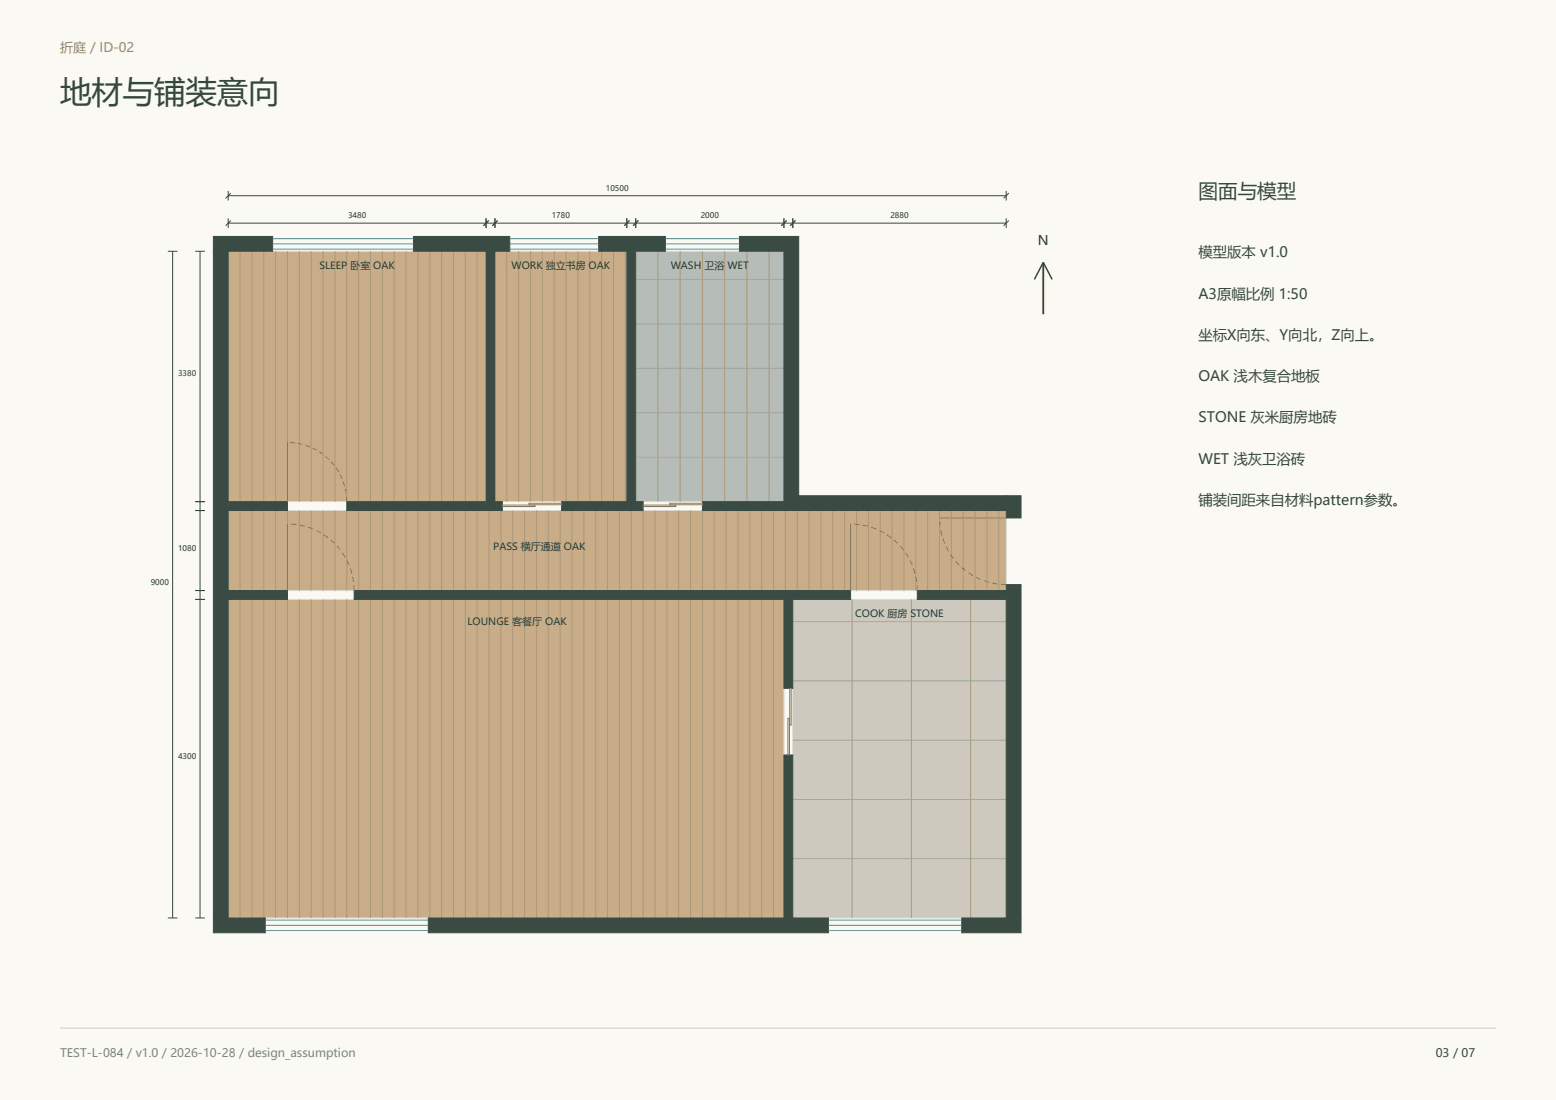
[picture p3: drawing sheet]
<svg xmlns="http://www.w3.org/2000/svg" width="420mm" height="297mm" viewBox="0 0 420 297" stroke-linecap="round" stroke-linejoin="round" font-family="sans-serif">
<path d="M0 0h420v297h-420z" fill-rule="evenodd" fill="#faf9f4"/>
<path d="M16.2 277.6h387.6" fill="none" stroke="#d5d9cf" stroke-width=".35"/>
<path d="M61.6 161.8h150v86h-150z" fill-rule="evenodd" fill="#c9ad88" stroke="#dcd9d1" stroke-width=".27"/>
<g fill="none" stroke="#aa987a" stroke-width=".27">
<path d="M64.8 161.8v86M68 161.8v86M71.2 161.8v86M74.4 161.8v86M77.6 161.8v86M80.8 161.8v86M84 161.8v86M87.2 161.8v86M90.4 161.8v86M93.6 161.8v86M96.8 161.8v86M100 161.8v86"/>
<path d="M103.2 161.8v86M106.4 161.8v86M109.6 161.8v86M112.8 161.8v86M116 161.8v86M119.2 161.8v86M122.4 161.8v86M125.6 161.8v86M128.8 161.8v86M132 161.8v86M135.2 161.8v86M138.4 161.8v86"/>
<path d="M141.6 161.8v86M144.8 161.8v86M148 161.8v86M151.2 161.8v86M154.4 161.8v86M157.6 161.8v86M160.8 161.8v86M164 161.8v86M167.2 161.8v86M170.4 161.8v86M173.6 161.8v86M176.8 161.8v86"/>
<path d="M180 161.8v86M183.2 161.8v86M186.4 161.8v86M189.6 161.8v86M192.8 161.8v86M196 161.8v86M199.2 161.8v86M202.4 161.8v86M205.6 161.8v86M208.8 161.8v86"/>
</g>
<path d="M214 161.8h57.6v86h-57.6z" fill-rule="evenodd" fill="#cec9be" stroke="#dcd9d1" stroke-width=".27"/>
<path d="M230 161.8v86M246 161.8v86M262 161.8v86" fill="none" stroke="#aa987a" stroke-width=".27"/>
<path d="M214 167.8h57.6M214 199.8h57.6M214 183.8h57.6M214 215.8h57.6M214 231.8h57.6" fill="none" stroke="#a5a39a" stroke-width=".27"/>
<path d="M61.6 137.8h210v21.6h-210z" fill-rule="evenodd" fill="#c9ad88" stroke="#dcd9d1" stroke-width=".27"/>
<g fill="none" stroke="#aa987a" stroke-width=".27">
<path d="M64.8 137.8v21.6M68 137.8v21.6M71.2 137.8v21.6M74.4 137.8v21.6M77.6 137.8v21.6M80.8 137.8v21.6M84 137.8v21.6M87.2 137.8v21.6M90.4 137.8v21.6M93.6 137.8v21.6M96.8 137.8v21.6M100 137.8v21.6"/>
<path d="M103.2 137.8v21.6M106.4 137.8v21.6M109.6 137.8v21.6M112.8 137.8v21.6M116 137.8v21.6M119.2 137.8v21.6M122.4 137.8v21.6M125.6 137.8v21.6M128.8 137.8v21.6M132 137.8v21.6M135.2 137.8v21.6M138.4 137.8v21.6"/>
<path d="M141.6 137.8v21.6M144.8 137.8v21.6M148 137.8v21.6M151.2 137.8v21.6M154.4 137.8v21.6M157.6 137.8v21.6M160.8 137.8v21.6M164 137.8v21.6M167.2 137.8v21.6M170.4 137.8v21.6M173.6 137.8v21.6M176.8 137.8v21.6"/>
<path d="M180 137.8v21.6M183.2 137.8v21.6M186.4 137.8v21.6M189.6 137.8v21.6M192.8 137.8v21.6M196 137.8v21.6M199.2 137.8v21.6M202.4 137.8v21.6M205.6 137.8v21.6M208.8 137.8v21.6M212 137.8v21.6M215.2 137.8v21.6"/>
<path d="M218.4 137.8v21.6M221.6 137.8v21.6M224.8 137.8v21.6M228 137.8v21.6M231.2 137.8v21.6M234.4 137.8v21.6M237.6 137.8v21.6M240.8 137.8v21.6M244 137.8v21.6M247.2 137.8v21.6M250.4 137.8v21.6M253.6 137.8v21.6"/>
<path d="M256.8 137.8v21.6M260 137.8v21.6M263.2 137.8v21.6M266.4 137.8v21.6M269.6 137.8v21.6"/>
</g>
<path d="M61.6 67.8h69.6v67.6h-69.6z" fill-rule="evenodd" fill="#c9ad88" stroke="#dcd9d1" stroke-width=".27"/>
<g fill="none" stroke="#aa987a" stroke-width=".27">
<path d="M64.8 67.8v67.6M68 67.8v67.6M71.2 67.8v67.6M74.4 67.8v67.6M77.6 67.8v67.6M80.8 67.8v67.6M84 67.8v67.6M87.2 67.8v67.6M90.4 67.8v67.6M93.6 67.8v67.6M96.8 67.8v67.6M100 67.8v67.6"/>
<path d="M103.2 67.8v67.6M106.4 67.8v67.6M109.6 67.8v67.6M112.8 67.8v67.6M116 67.8v67.6M119.2 67.8v67.6M122.4 67.8v67.6M125.6 67.8v67.6M128.8 67.8v67.6"/>
</g>
<path d="M133.6 67.8h35.6v67.6h-35.6z" fill-rule="evenodd" fill="#c9ad88" stroke="#dcd9d1" stroke-width=".27"/>
<path d="M136.8 67.8v67.6M140 67.8v67.6M143.2 67.8v67.6M146.4 67.8v67.6M149.6 67.8v67.6M152.8 67.8v67.6M156 67.8v67.6M159.2 67.8v67.6M162.4 67.8v67.6M165.6 67.8v67.6M168.8 67.8v67.6" fill="none" stroke="#aa987a" stroke-width=".27"/>
<path d="M171.6 67.8h40v67.6h-40z" fill-rule="evenodd" fill="#b6bcb7" stroke="#dcd9d1" stroke-width=".27"/>
<path d="M177.6 67.8v67.6M183.6 67.8v67.6M189.6 67.8v67.6M195.6 67.8v67.6M201.6 67.8v67.6M207.6 67.8v67.6" fill="none" stroke="#aa987a" stroke-width=".27"/>
<path d="M171.6 75.4h40M171.6 99.4h40M171.6 87.4h40M171.6 111.4h40M171.6 123.4h40" fill="none" stroke="#a5a39a" stroke-width=".27"/>
<g fill="#394b42" stroke="#394b42" stroke-width=".27">
<path d="M57.6 247.8h14v4h-14z" fill-rule="evenodd"/>
<path d="M115.6 247.8h108v4h-108z" fill-rule="evenodd"/>
<path d="M259.6 247.8h16v4h-16z" fill-rule="evenodd"/>
<path d="M271.6 157.8h4v90h-4z" fill-rule="evenodd"/>
<path d="M271.6 133.8h4v6h-4z" fill-rule="evenodd"/>
<path d="M211.6 133.8h60v4h-60z" fill-rule="evenodd"/>
<path d="M211.6 63.8h4v70h-4z" fill-rule="evenodd"/>
<path d="M57.6 63.8h16v4h-16z" fill-rule="evenodd"/>
<path d="M111.6 63.8h26v4h-26z" fill-rule="evenodd"/>
<path d="M161.6 63.8h18v4h-18z" fill-rule="evenodd"/>
<path d="M199.6 63.8h12v4h-12z" fill-rule="evenodd"/>
<path d="M57.6 67.8h4v180h-4z" fill-rule="evenodd"/>
<path d="M211.6 203.8h2.4v44h-2.4z" fill-rule="evenodd"/>
<path d="M211.6 161.8h2.4v24h-2.4z" fill-rule="evenodd"/>
<path d="M61.6 159.4h16v2.4h-16z" fill-rule="evenodd"/>
<path d="M95.6 159.4h134v2.4h-134z" fill-rule="evenodd"/>
<path d="M247.6 159.4h24v2.4h-24z" fill-rule="evenodd"/>
<path d="M61.6 135.4h16v2.4h-16z" fill-rule="evenodd"/>
<path d="M93.6 135.4h42v2.4h-42z" fill-rule="evenodd"/>
<path d="M151.6 135.4h22v2.4h-22z" fill-rule="evenodd"/>
<path d="M189.6 135.4h22v2.4h-22z" fill-rule="evenodd"/>
<path d="M131.2 67.8h2.4v67.6h-2.4z" fill-rule="evenodd"/>
<path d="M169.2 67.8h2.4v67.6h-2.4z" fill-rule="evenodd"/>
</g>
<path d="M77.6 119.4v16M135.6 136.4h8.8v.4h-8.8zM142.8 135.9h8.8v.4h-8.8zM173.6 136.4h8.8v.4h-8.8zM180.8 135.9h8.8v.4h-8.8zM253.6 139.8h18M77.6 141.4v18M229.6 141.4v18M212.7 193.9h.4v9.9h-.4zM213.2 185.8h.4v9.9h-.4z" fill="none" stroke="#97754d" stroke-width=".27"/>
<g fill="none" stroke="#97754d" stroke-width=".27" stroke-dasharray="1.4 .9" stroke-linecap="butt">
<path d="M79.7 119.6l-2.1-.2M81.7 120l-2-.4M83.7 120.7l-2-.7M85.6 121.6l-1.9-.9M87.3 122.8l-1.7-1.2M88.9 124.1l-1.6-1.3M90.3 125.7l-1.4-1.6M91.5 127.4l-1.2-1.7M92.4 129.3l-.9-1.9M93.1 131.3l-.7-2M93.5 133.4l-.4-2.1M93.6 135.4l-.1-2"/>
<path d="M79.9 141.6l-2.3-.2M82.3 142.1l-2.4-.5M84.5 142.8l-2.2-.7M86.6 143.9l-2.1-1.1M88.6 145.2l-2-1.3M90.3 146.7l-1.7-1.5M91.9 148.5l-1.6-1.8M93.2 150.4l-1.3-1.9M94.2 152.6l-1-2.2M95 154.8l-.8-2.2M95.4 157.1l-.4-2.3M95.6 159.4l-.2-2.3"/>
<path d="M231.9 141.6l-2.3-.2M234.3 142.1l-2.4-.5M236.5 142.8l-2.2-.7M238.6 143.9l-2.1-1.1M240.6 145.2l-2-1.3M242.3 146.7l-1.7-1.5M243.9 148.5l-1.6-1.8M245.2 150.4l-1.3-1.9M246.2 152.6l-1-2.2M247 154.8l-.8-2.2M247.4 157.1l-.4-2.3M247.6 159.4l-.2-2.3"/>
<path d="M253.8 142.2l-.2-2.4M254.2 144.5l-.4-2.3M255 146.7l-.8-2.2M256 148.8l-1-2.1M257.3 150.8l-1.3-2M258.9 152.6l-1.6-1.8M260.6 154.1l-1.7-1.5M262.6 155.4l-2-1.3M264.7 156.5l-2.1-1.1M266.9 157.2l-2.2-.7M269.2 157.7l-2.3-.5M271.6 157.8l-2.4-.1"/>
</g>
<g fill="none" stroke="#4d9296" stroke-width=".27">
<path d="M73.6 67.2h38M73.6 65.8h38M73.6 64.4h38M137.6 67.2h24M137.6 65.8h24M137.6 64.4h24M179.6 67.2h20M179.6 65.8h20M179.6 64.4h20M71.6 251.2h44M71.6 249.8h44M71.6 248.4h44"/>
<path d="M223.6 251.2h36M223.6 249.8h36M223.6 248.4h36"/>
</g>
<g fill="none" stroke="#33483f" stroke-width=".27">
<path d="M61.6 52.8h210M61.6 51.5v2.6M61.6 58.9v2.6M62.3 52.1l-1.4 1.4M62.3 59.5l-1.4 1.4M131.2 58.9v2.6M131.9 59.5l-1.4 1.4M133.6 58.9v2.6M134.3 59.5l-1.4 1.4M169.2 58.9v2.6M169.9 59.5l-1.4 1.4M171.6 58.9v2.6"/>
<path d="M172.3 59.5l-1.4 1.4M211.6 58.9v2.6M212.3 59.5l-1.4 1.4M214 58.9v2.6M214.7 59.5l-1.4 1.4M271.6 51.5v2.6M271.6 58.9v2.6M272.3 52.1l-1.4 1.4M272.3 59.5l-1.4 1.4M45.3 67.8h2.6M46.6 67.8v180M52.7 67.8h2.6"/>
<path d="M54 67.8v180M61.6 60.2h210M52.7 137.8h2.6M52.7 135.4h2.6M52.7 159.4h2.6M52.7 161.8h2.6M45.3 247.8h2.6M52.7 247.8h2.6"/>
</g>
<path d="M281.6 70.8v14" fill="none" stroke="#33483f" stroke-width=".5"/>
<path d="M279.2 75.4l2.4-4.6 2.4 4.6" fill="none" stroke="#33483f" stroke-width=".4"/>
<text font-size="8.5" fill="#35483d" x="16.2" y="27.9">地材与铺装意向</text>
<text font-size="5.3" fill="#35483d" x="323.5" y="53.6">图面与模型</text>
<g font-size="3.9" fill="#35483d">
<text x="323.5" y="69.5">模型版本 v1.0</text>
<text x="323.5" y="80.6">A3原幅比例 1:50</text>
<text x="323.5" y="91.8">坐标X向东、Y向北，Z向上。</text>
<text x="323.5" y="102.9">OAK 浅木复合地板</text>
<text x="323.5" y="114">STONE 灰米厨房地砖</text>
<text x="323.5" y="125.2">WET 浅灰卫浴砖</text>
<text x="323.5" y="136.3">铺装间距来自材料pattern参数。</text>
</g>
<text font-size="3.6" fill="#273c32" x="280.1" y="66.2">N</text>
<text font-size="3.5" fill="#96836d" x="16.2" y="14.1">折庭 / ID-02</text>
<text font-size="3.2" fill="#7e857b" x="16.2" y="285.4">TEST-L-084 / v1.0 / 2026-10-28 / design_assumption</text>
<text font-size="3.2" fill="#35483d" x="387.5" y="285.4">03 / 07</text>
<g font-size="2.7" fill="#273c32">
<text x="86.2" y="72.6">SLEEP 卧室 OAK</text>
<text x="138.1" y="72.6">WORK 独立书房 OAK</text>
<text x="181.1" y="72.6">WASH 卫浴 WET</text>
<text x="133.2" y="148.4">PASS 横厅通道 OAK</text>
<text x="230.8" y="166.6">COOK 厨房 STONE</text>
<text x="126.2" y="168.8">LOUNGE 客餐厅 OAK</text>
</g>
<g font-size="2.1" fill="#273c32">
<text x="163.5" y="51.4">10500</text>
<text x="93.9" y="58.8">3480</text>
<text x="148.9" y="58.8">1780</text>
<text x="189.1" y="58.8">2000</text>
<text x="240.3" y="58.8">2880</text>
<text x="48.1" y="101.6">3380</text>
<text x="48.1" y="148.6">1080</text>
<text x="40.7" y="157.8">9000</text>
<text x="48.1" y="204.8">4300</text>
</g>
</svg>
